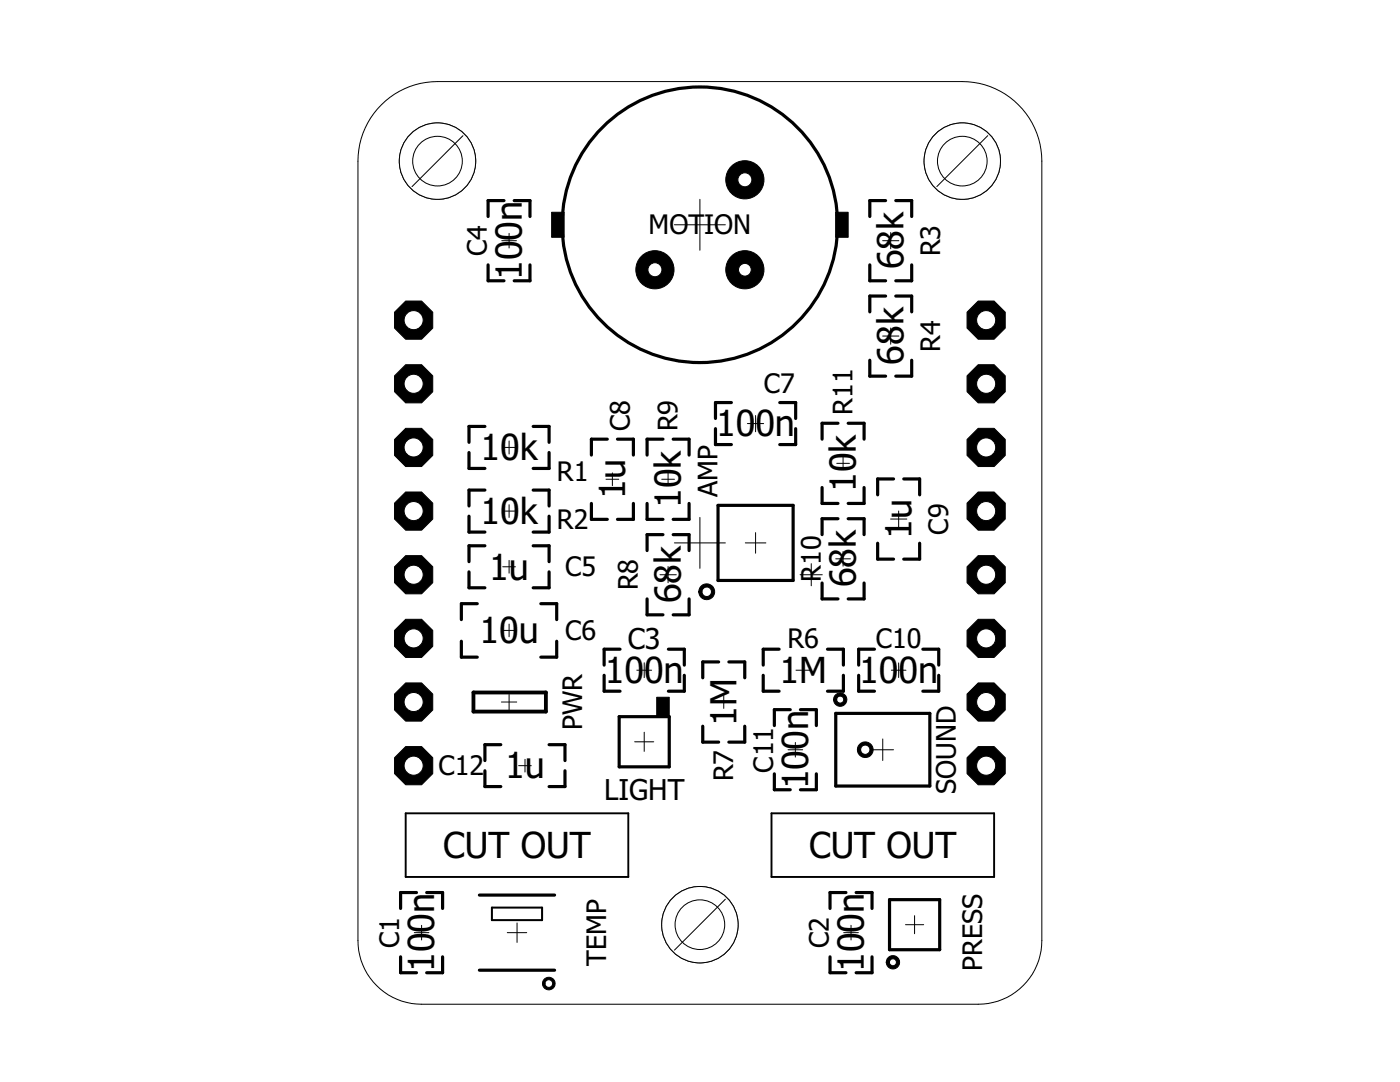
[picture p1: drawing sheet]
<svg xmlns="http://www.w3.org/2000/svg" width="279mm" height="216mm" viewBox="0 0 279 216" stroke-linecap="round" stroke-linejoin="round" font-family="sans-serif">
<g fill="none" stroke="#000" stroke-width=".2">
<path d="M139.7 39.8v10.1M100.1 48h3M101.6 46.6v2.9M134.6 44.9h10.2M176.1 48h3.3M177.8 46.4v3.2M176.1 67.1h3.3M177.8 65.4v3.3M100.3 89.3h2.6M101.6 88v2.6M120.9 95.6h2.6M122.2 94.4v2.5"/>
<path d="M132.1 95.6h2.5M133.3 94.4v2.5M149.2 84.5h3.2M150.8 82.9v3.2M167 92.5h2.5M168.3 91.2v2.5M100.3 102h2.6M100.3 113.1h2.6M101.6 100.7v2.6M101.6 111.8v2.6M131.7 114.7h3.3M133.3 113.1v3.2"/>
<path d="M134.6 108.3h10.2M139.7 103.3v10.1M148.7 108.3h4.1M150.8 106.3v4.1M159.7 114.7h4.4M161.9 112.5v4.4M166.8 111.5h2.9M168.3 110v3M177.7 103.6h3.3M179.3 102v3.2M100.3 125.8h2.6M101.6 124.5v2.6"/>
<path d="M101.6 138.6v3M127.1 133.7h2.9M128.6 132.2v3M144.4 138.8v2.6M158.9 133.7h2.9M160.3 132.3v2.9M177.9 133.7h2.9M179.3 132.3v2.9M100.1 140.1h3M103.5 152.8h2.5M104.8 151.5v2.6M126.7 148h3.8"/>
<path d="M128.6 146.1v3.8M143.2 140.1h2.5M157.3 149.6h2.9M158.7 148.1v3M174 149.6h4.3M176.2 147.4v4.3M82.7 186.1h2.9M84.1 184.6v3M101.2 186.1h3.9M103.2 184.2v3.8M168.4 186.1h2.9M169.8 184.6v3"/>
<path d="M180.7 184.5h3.6M182.5 182.7v3.6"/>
</g>
<g fill="none" stroke="#000" stroke-width=".63">
<path d="M97.4 52.9v3.1h3.2M100.6 40h-3.2v3.2M102.6 40h3.2v3.2M105.8 52.9v3.1h-3.2M173.6 52.9v3.1h3.1M176.7 40h-3.1v3.2M176.7 59.1h-3.1v3.1M178.8 40h3.1v3.2M178.8 59.1h3.1v3.1M181.9 52.9v3.1h-3.1M173.6 71.9v3.2h3.1M181.9 71.9v3.2h-3.1"/>
<path d="M93.6 90.3v3.2h3.2M96.8 85.1h-3.2v3.2M96.8 97.8h-3.2v3.2M106.4 85.1h3.2v3.2M106.4 97.8h3.2v3.2M109.6 90.3v3.2h-3.2M121.2 87.6h-3.2v3.2M123.2 87.6h3.2v3.2M132.3 87.6h-3.2v3.2M134.3 87.6h3.2v3.2M142.8 85.5v3.2h3.2M146 80.3h-3.2v3.2"/>
<path d="M155.6 80.3h3.2v3.2M158.8 85.5v3.2h-3.2M164.1 97.3v3.2h3.1M167.2 84.5h-3.1v3.1M169.3 84.5h3.1v3.1M172.4 97.3v3.2h-3.1M178.3 95.6h-3.1v3.1M180.4 95.6h3.1v3.1M93.6 103v3.2h3.2M93.6 114.1v3.2h3.2M96.8 108.9h-3.2v3.2M106.4 108.9h3.2v3.2"/>
<path d="M109.6 103v3.2h-3.2M109.6 114.1v3.2h-3.2M118 100.5v3.1h3.2M126.4 100.5v3.1h-3.2M129.1 100.5v3.1h3.2M129.1 119.5v3.2h3.2M132.3 106.7h-3.2v3.2M134.3 106.7h3.2v3.2M137.5 100.5v3.1h-3.2M137.5 119.5v3.2h-3.2M143.3 100.8h15v15h-15zM164.1 116.3v3.2h3.1"/>
<path d="M167.2 103.5h-3.1v3.2M169.3 103.5h3.1v3.2M172.4 116.3v3.2h-3.1M175.2 108.4v3.2h3.1M183.5 108.4v3.2h-3.1M92.1 128v3.1h3.1M95.2 120.5h-3.1v3.1M107.9 120.5h3.2v3.1M111.1 128v3.1h-3.2M120.6 134.7v3.2h3.1M123.7 129.5h-3.1v3.2M133.4 129.5h3.2v3.2"/>
<path d="M136.6 134.7v3.2h-3.2M143.4 132.1h-3.1v3.2M145.5 132.1h3.1v3.2M152.3 134.7v3.2h3.2M155.5 129.5h-3.2v3.2M165.1 129.5h3.2v3.2M168.3 134.7v3.2h-3.2M171.4 134.7v3.2h3.1M174.5 129.5h-3.1v3.2M184.2 129.5h3.1v3.2M187.3 134.7v3.2h-3.1M96.8 153.8v3.2h3.1"/>
<path d="M99.9 148.6h-3.1v3.2M109.6 148.6h3.2v3.2M112.8 153.8v3.2h-3.2M123.6 143h10v10h-10zM140.3 144.9v3.2h3.1M148.6 144.9v3.2h-3.1M154.5 154.4v3.2h3.2M157.7 141.6h-3.2v3.2M159.7 141.6h3.2v3.2M162.9 154.4v3.2h-3.2M166.8 142.3h18.8v14.5h-18.8zM83.1 178.1h-3.2v3.2"/>
<path d="M85.2 178.1h3.1v3.2M95.7 178.6h15M168.8 178.1h-3.1v3.2M170.9 178.1h3.1v3.2M177.5 179.5h10v10h-10zM79.9 190.9v3.2h3.2M88.3 190.9v3.2h-3.1M95.7 193.6h15M165.7 190.9v3.2h3.1M174 190.9v3.2h-3.1"/>
<circle cx="139.7" cy="44.9" r="27.5"/>
</g>
<path d="M110.1 42.4h2.5v4.9h-2.5zM166.8 42.4h2.5v4.9h-2.5zM131.1 139.1h2.5v3.8h-2.5z" fill="#000" stroke="#000" stroke-width=".2"/>
<g fill="#000" stroke="#000" stroke-width=".2">
<path d="M139.9 117a1.59 1.59 0 0 1 2.5 .3 1.59 1.59 0 0 1-.9 2.3 1.59 1.59 0 0 1-2.1-1.5h.7a.95 .95 0 0 1 1.3-.9 .95 .95 0 0 1 .3 1.5 .95 .95 0 0 1-1.6-.4v-.2h-.7z" fill-rule="evenodd"/>
<path d="M166.8 138.6a1.33 1.33 0 0 1 2.1 .4 1.33 1.33 0 0 1-.9 1.9 1.33 1.33 0 0 1-1.7-1.3h.7a.71 .71 0 0 1 1-.6 .71 .71 0 0 1 .1 1.2 .71 .71 0 0 1-1.1-.4v-.2h-.7l.3-.7z" fill-rule="evenodd"/>
<path d="M171.5 148.5a1.57 1.57 0 0 1 2.5 .3 1.57 1.57 0 0 1-.9 2.3 1.57 1.57 0 0 1-2-1.5h.6a.93 .93 0 0 1 1.3-.9 .93 .93 0 0 1 .3 1.5 .93 .93 0 0 1-1.5-.4l-.1-.2h-.6l.1-.4z" fill-rule="evenodd"/>
<path d="M108.7 195.3a1.27 1.27 0 0 1 2 .4 1.27 1.27 0 0 1-.9 1.8 1.27 1.27 0 0 1-1.5-1.2h.5a.76 .76 0 0 1 1-.8 .76 .76 0 0 1 .2 1.3 .76 .76 0 0 1-1.2-.3v-.2h-.5v-.4z" fill-rule="evenodd"/>
<path d="M177.3 191a1.34 1.34 0 0 1 2.1 .4 1.34 1.34 0 0 1-.9 1.9 1.34 1.34 0 0 1-1.6-1.3h.6a.71 .71 0 0 1 1-.6 .71 .71 0 0 1 .2 1.2 .71 .71 0 0 1-1.2-.4v-.2h-.6l.2-.7z" fill-rule="evenodd"/>
<circle cx="130.7" cy="53.8" r="3.8"/>
</g>
<path d="M98.2 181.1h10v2.5h-10z" fill="none" stroke="#000" stroke-width=".4"/>
<path d="M94.5 138.2h14.4v3.8h-14.4z" fill="none" stroke="#000" stroke-width=".76"/>
<circle cx="130.7" cy="53.8" r="1.4" fill="#fff" stroke="#000" stroke-width=".2"/>
<circle cx="148.7" cy="53.8" r="3.8" fill="#000" stroke="#000" stroke-width=".2"/>
<circle cx="148.7" cy="53.8" r="1.27" fill="#fff" stroke="#000" stroke-width=".2"/>
<circle cx="148.7" cy="35.9" r="3.8" fill="#000" stroke="#000" stroke-width=".2"/>
<circle cx="148.7" cy="35.9" r="1.4" fill="#fff" stroke="#000" stroke-width=".2"/>
<circle cx="196.8" cy="152.8" r="4.1" fill="#000" stroke="#000" stroke-width=".2"/>
<circle cx="196.8" cy="152.8" r="1.91" fill="#fff" stroke="#000" stroke-width=".2"/>
<circle cx="82.5" cy="152.8" r="4.1" fill="#000" stroke="#000" stroke-width=".2"/>
<circle cx="82.5" cy="152.8" r="1.91" fill="#fff" stroke="#000" stroke-width=".2"/>
<circle cx="196.8" cy="76.6" r="4.1" fill="#000" stroke="#000" stroke-width=".2"/>
<circle cx="196.8" cy="76.6" r="1.91" fill="#fff" stroke="#000" stroke-width=".2"/>
<circle cx="196.8" cy="89.3" r="4.1" fill="#000" stroke="#000" stroke-width=".2"/>
<circle cx="196.8" cy="89.3" r="1.91" fill="#fff" stroke="#000" stroke-width=".2"/>
<circle cx="82.5" cy="89.3" r="4.1" fill="#000" stroke="#000" stroke-width=".2"/>
<circle cx="82.5" cy="89.3" r="1.91" fill="#fff" stroke="#000" stroke-width=".2"/>
<circle cx="82.5" cy="102" r="4.1" fill="#000" stroke="#000" stroke-width=".2"/>
<circle cx="82.5" cy="102" r="1.91" fill="#fff" stroke="#000" stroke-width=".2"/>
<circle cx="82.5" cy="114.7" r="4.1" fill="#000" stroke="#000" stroke-width=".2"/>
<circle cx="82.5" cy="114.7" r="1.91" fill="#fff" stroke="#000" stroke-width=".2"/>
<circle cx="82.5" cy="127.4" r="4.1" fill="#000" stroke="#000" stroke-width=".2"/>
<circle cx="82.5" cy="127.4" r="1.91" fill="#fff" stroke="#000" stroke-width=".2"/>
<circle cx="196.8" cy="102" r="4.1" fill="#000" stroke="#000" stroke-width=".2"/>
<circle cx="196.8" cy="102" r="1.91" fill="#fff" stroke="#000" stroke-width=".2"/>
<circle cx="196.8" cy="114.7" r="4.1" fill="#000" stroke="#000" stroke-width=".2"/>
<circle cx="196.8" cy="114.7" r="1.91" fill="#fff" stroke="#000" stroke-width=".2"/>
<circle cx="196.8" cy="127.4" r="4.1" fill="#000" stroke="#000" stroke-width=".2"/>
<circle cx="196.8" cy="127.4" r="1.91" fill="#fff" stroke="#000" stroke-width=".2"/>
<circle cx="196.8" cy="140.1" r="4.1" fill="#000" stroke="#000" stroke-width=".2"/>
<circle cx="196.8" cy="140.1" r="1.91" fill="#fff" stroke="#000" stroke-width=".2"/>
<circle cx="82.5" cy="140.1" r="4.1" fill="#000" stroke="#000" stroke-width=".2"/>
<circle cx="82.5" cy="140.1" r="1.91" fill="#fff" stroke="#000" stroke-width=".2"/>
<circle cx="196.8" cy="63.9" r="4.1" fill="#000" stroke="#000" stroke-width=".2"/>
<circle cx="196.8" cy="63.9" r="1.91" fill="#fff" stroke="#000" stroke-width=".2"/>
<circle cx="82.5" cy="76.6" r="4.1" fill="#000" stroke="#000" stroke-width=".2"/>
<circle cx="82.5" cy="76.6" r="1.91" fill="#fff" stroke="#000" stroke-width=".2"/>
<circle cx="82.5" cy="63.9" r="4.1" fill="#000" stroke="#000" stroke-width=".2"/>
<circle cx="82.5" cy="63.9" r="1.91" fill="#fff" stroke="#000" stroke-width=".2"/>
<g fill="none" stroke="#000" stroke-width=".2">
<path d="M76.1 20.9a15.8 15.8 0 0 1 11.2-4.6h104.7a15.9 15.9 0 0 1 15.9 15.9v155.5a12.7 12.7 0 0 1-12.7 12.7h-111.1a12.7 12.7 0 0 1-12.7-12.7v-155.5a15.8 15.8 0 0 1 4.7-11.3z"/>
<circle cx="87.3" cy="32.2" r="7.6"/>
</g>
<circle cx="87.3" cy="32.2" r="7.6" fill="#fff" stroke="#000" stroke-width=".2"/>
<circle cx="192" cy="32.2" r="7.6" fill="none" stroke="#000" stroke-width=".2"/>
<circle cx="192" cy="32.2" r="7.6" fill="#fff" stroke="#000" stroke-width=".2"/>
<circle cx="139.7" cy="184.5" r="7.6" fill="none" stroke="#000" stroke-width=".2"/>
<circle cx="139.7" cy="184.5" r="7.6" fill="#fff" stroke="#000" stroke-width=".2"/>
<path d="M81 162.3h44.4v12.7h-44.4zM154 162.3h44.4v12.7h-44.4z" fill="none" stroke="#000" stroke-width=".38"/>
<g fill="none" stroke="#000" stroke-width=".2">
<path d="M92.4 27.1l-10.2 10.1M197.1 27.1l-10.1 10.1M144.8 179.4l-10.2 10.2"/>
<circle cx="87.3" cy="32.2" r="5"/>
<circle cx="192" cy="32.2" r="5"/>
<circle cx="139.7" cy="184.5" r="5"/>
</g>
<g font-size="7.2">
<text x="180.3" y="53.7" transform="rotate(-90 180.3 53.7)">68k</text>
<text x="104.1" y="55.9" transform="rotate(-90 104.1 55.9)">100n</text>
<text x="180.3" y="72.8" transform="rotate(-90 180.3 72.8)">68k</text>
<text x="142.9" y="87.1">100n</text>
<text x="95.9" y="91.8">10k</text>
<text x="124.8" y="99.6" transform="rotate(-90 124.8 99.6)">1u</text>
<text x="135.9" y="101.3" transform="rotate(-90 135.9 101.3)">10k</text>
<text x="170.8" y="98.2" transform="rotate(-90 170.8 98.2)">10k</text>
<text x="95.9" y="104.5">10k</text>
<text x="181.9" y="107.5" transform="rotate(-90 181.9 107.5)">1u</text>
<text x="97.6" y="115.6">1u</text>
<text x="170.8" y="117.2" transform="rotate(-90 170.8 117.2)">68k</text>
<text x="135.9" y="120.4" transform="rotate(-90 135.9 120.4)">68k</text>
<text x="95.7" y="128.3">10u</text>
<text x="120.7" y="136.3">100n</text>
<text x="155.6" y="136.3">1M</text>
<text x="171.5" y="136.3">100n</text>
<text x="147" y="144.8" transform="rotate(-90 147 144.8)">1M</text>
<text x="100.8" y="155.3">1u</text>
<text x="161.3" y="157.5" transform="rotate(-90 161.3 157.5)">100n</text>
<text x="88.5" y="171.2">CUT OUT</text>
<text x="161.5" y="171.2">CUT OUT</text>
<text x="86.7" y="194" transform="rotate(-90 86.7 194)">100n</text>
<text x="172.4" y="194" transform="rotate(-90 172.4 194)">100n</text>
</g>
<g font-size="5.7">
<text x="125.3" y="129.4">C3</text>
<text x="120.5" y="159.6">LIGHT</text>
</g>
<g font-size="5.4">
<text x="129.4" y="46.8">MOT</text>
<text x="140.5" y="46.8">ION</text>
<text x="97.1" y="51.1" transform="rotate(-90 97.1 51.1)">C4</text>
<text x="187.6" y="51.2" transform="rotate(-90 187.6 51.2)">R3</text>
<text x="187.6" y="70.2" transform="rotate(-90 187.6 70.2)">R4</text>
<text x="152.5" y="78.5">C7</text>
<text x="170.2" y="82.8" transform="rotate(-90 170.2 82.8)">R11</text>
<text x="125.7" y="86" transform="rotate(-90 125.7 86)">C8</text>
<text x="135.2" y="86.1" transform="rotate(-90 135.2 86.1)">R9</text>
<text x="111.2" y="96">R1</text>
<text x="143.2" y="99.2" transform="rotate(-90 143.2 99.2)">AMP</text>
<text x="111.2" y="105.5">R2</text>
<text x="189.2" y="106.7" transform="rotate(-90 189.2 106.7)">C9</text>
<text x="112.8" y="115">C5</text>
<text x="127.3" y="117.8" transform="rotate(-90 127.3 117.8)">R8</text>
<text x="163.8" y="116.1" transform="rotate(-90 163.8 116.1)">R10</text>
<text x="112.8" y="127.7">C6</text>
<text x="157.2" y="129.3">R6</text>
<text x="174.8" y="129.3">C10</text>
<text x="116.2" y="145.6" transform="rotate(-90 116.2 145.6)">PWR</text>
<text x="87.5" y="154.7">C12</text>
<text x="146.3" y="155.9" transform="rotate(-90 146.3 155.9)">R7</text>
<text x="154.3" y="154.1" transform="rotate(-90 154.3 154.1)">C11</text>
<text x="190.8" y="158.4" transform="rotate(-90 190.8 158.4)">SOUND</text>
<text x="79.7" y="189.2" transform="rotate(-90 79.7 189.2)">C1</text>
<text x="165.4" y="189.2" transform="rotate(-90 165.4 189.2)">C2</text>
<text x="121" y="192.7" transform="rotate(-90 121 192.7)">TEMP</text>
<text x="196" y="193.8" transform="rotate(-90 196 193.8)">PRESS</text>
</g>
</svg>
